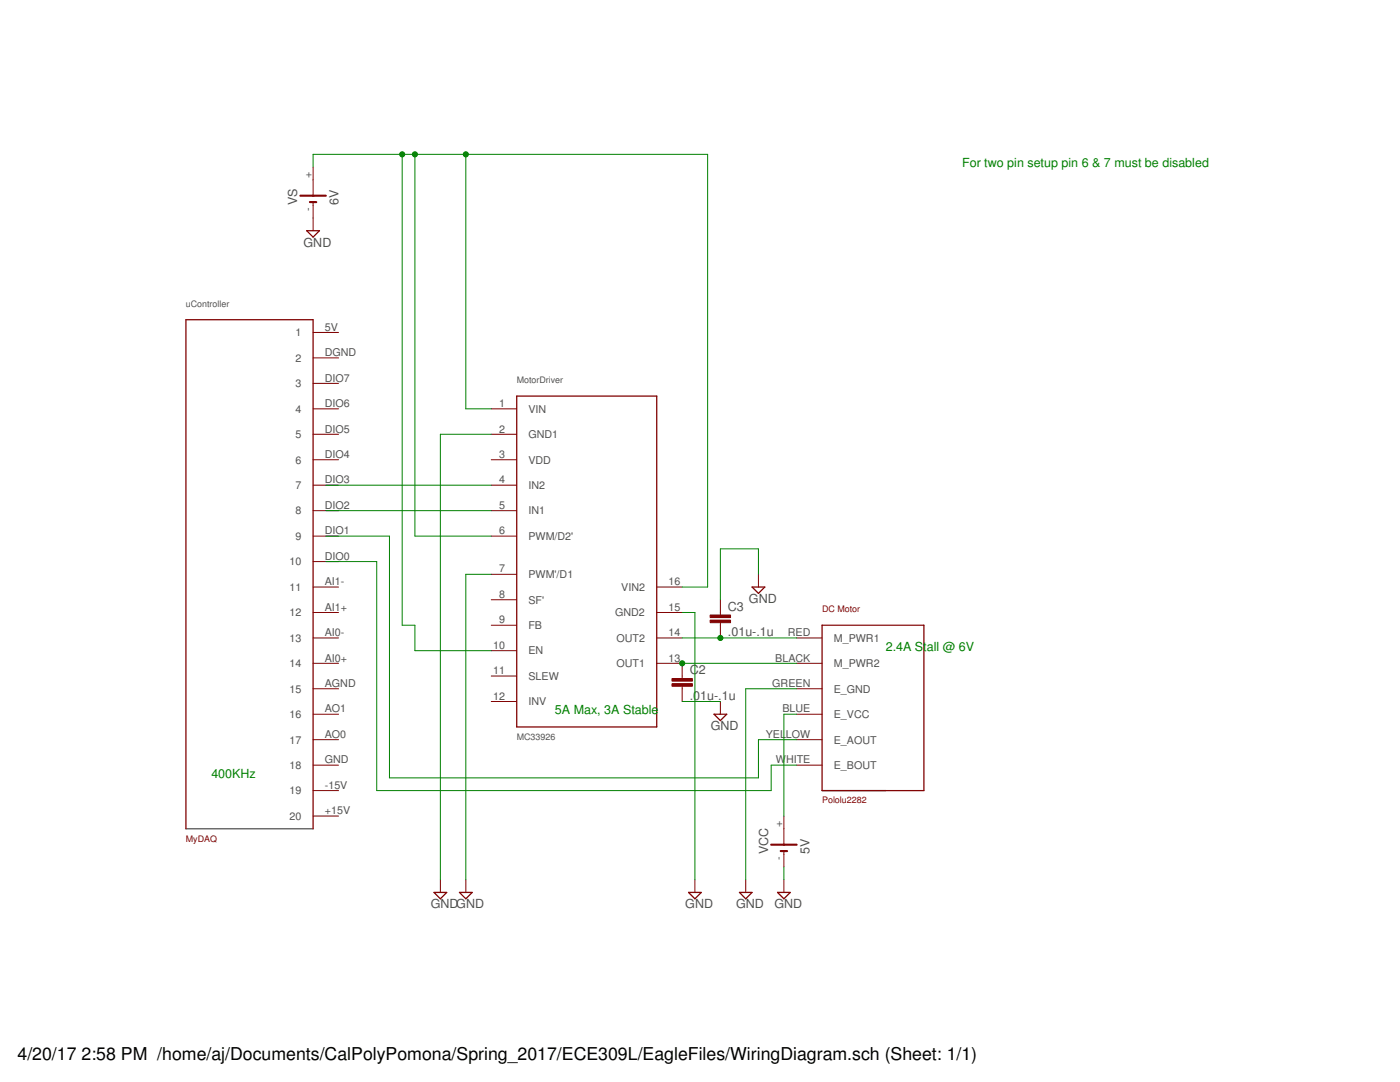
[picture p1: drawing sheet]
<svg xmlns="http://www.w3.org/2000/svg" width="279mm" height="216mm" viewBox="0 0 279 216" stroke-linecap="round" stroke-linejoin="round" font-family="sans-serif">
<path d="M164.1 157.8h12.7M37.1 165.4h25.4" fill="none" stroke="#505050" stroke-width=".25"/>
<g fill="none" stroke="#800000" stroke-width=".2">
<path d="M62.5 33.3v5.8M62.5 40.3v5.7M62.5 76.5h5.1M62.5 71.4h5.1M62.5 66.3h5.1M62.5 96.8h5.1M62.5 91.7h5.1M62.5 86.7h5.1M62.5 81.6h5.1M98 96.8h5.1M98 91.7h5.1M98 86.7h5.1"/>
<path d="M98 81.6h5.1M62.5 107h5.1M62.5 101.9h5.1M62.5 117.1h5.1M62.5 112.1h5.1M98 107h5.1M98 101.9h5.1M98 114.6h5.1M98 119.7h5.1M131.1 117.1h5M143.8 119.7v3M151.4 114.6v2.5"/>
<path d="M62.5 132.4h5.1M62.5 122.2h5.1M62.5 127.3h5.1M62.5 137.4h5.1M98 124.8h5.1M98 129.8h5.1M98 134.9h5.1M98 140h5.1M131.1 132.4h5v3M131.1 122.2h5M131.1 127.3h5M136.1 136.9v3.1"/>
<path d="M143.8 124.2v3.1M143.8 140v2.5M159 132.4h5.1M159 127.3h5.1M159 137.4h5.1M62.5 142.5h5.1M62.5 147.6h5.1M62.5 152.7h5.1M62.5 157.8h5.1M159 142.5h5.1M159 147.6h5.1M159 152.7h5.1"/>
<path d="M62.5 162.8h5.1M87.9 175.5v2.6M93 175.5v2.6M138.7 175.5v2.6M148.8 175.5v2.6M156.4 162.8v5.8M156.4 169.8v3.2M156.4 175.5v2.6"/>
</g>
<path d="M61.2 46h2.6l-1.3 1.3zM103.1 79h28v66.1h-28zM150.1 117.1h2.5l-1.2 1.3zM164.1 124.8h20.3v33h-20.3zM142.5 142.5h2.5l-1.2 1.3zM37.1 165.4v-101.6h25.4v101.6M86.6 178.1h2.6l-1.3 1.2zM91.7 178.1h2.5l-1.2 1.2zM137.4 178.1h2.6l-1.3 1.2zM147.6 178.1h2.5l-1.3 1.2zM155.2 178.1h2.5l-1.3 1.2z" fill="none" stroke="#800000" stroke-width=".25"/>
<g fill="#800000" stroke="#800000" stroke-width=".2">
<path d="M134.1 135.4h4.1v.5h-4.1z"/>
<path d="M134.1 136.4h4.1v.5h-4.1z"/>
<path d="M141.7 122.7h4.1v.5h-4.1z"/>
<path d="M141.7 123.7h4.1v.5h-4.1z"/>
</g>
<path d="M59.9 39.1h5.1M61.8 40.3h1.3M153.9 168.6h5.1M155.8 169.8h1.3" fill="none" stroke="#800000" stroke-width=".42"/>
<g fill="none" stroke="#008000" stroke-width=".2">
<path d="M62.5 33.3v-2.5h78.7v86.3h-5.1M80.3 30.8v94h2.5v5h15.2M82.8 30.8v76.2h15.2M93 30.8v50.8h5M65 96.8h33M98 86.7h-10.1v88.8M65 107h12.7v48.2h73.7v-7.6h7.6M65 101.9h33M65 112.1h10.2v45.7h78.7v-5.1h5.1M98 114.6h-5v60.9M151.4 114.6v-5.1h-7.6v10.2M136.1 127.3h22.9"/>
<path d="M136.1 132.4h22.9M136.1 140h7.7M136.1 122.2h2.6v53.3M159 137.4h-10.2v38.1M159 142.5h-2.6v20.3M156.4 173v2.5"/>
</g>
<g fill="#008000" stroke="#008000" stroke-width=".2">
<circle cx="143.8" cy="127.3" r=".51"/>
<circle cx="136.1" cy="132.4" r=".51"/>
<circle cx="80.3" cy="30.8" r=".51"/>
<circle cx="82.8" cy="30.8" r=".51"/>
<circle cx="93" cy="30.8" r=".51"/>
</g>
<g font-size="3.5">
<text x="3.5" y="211.4">4/20/17</text>
<text x="16.3" y="211.4">2:58 PM /home/aj/Documents/CalPolyPomona/Spring_2017/ECE309L/EagleFiles/WiringDiagram.sch (Sheet: 1/1)</text>
</g>
<g font-size="2.5" fill="#008000">
<text x="192" y="33.3">For two pin setup pin 6 &amp; 7 must be disabled</text>
<text x="176.8" y="129.8">2.4A St</text>
<text x="185" y="129.8">all @ 6V</text>
<text x="110.7" y="142.5">5A Max, 3A Stable</text>
<text x="42.2" y="155.2">400KHz</text>
</g>
<g font-size="2.5" fill="#505050">
<text x="59.3" y="41" transform="rotate(-90 59.3 41)">VS</text>
<text x="67.6" y="41" transform="rotate(-90 67.6 41)">6V</text>
<text x="60.6" y="49.2">GND</text>
<text x="145.3" y="121.8">C3</text>
<text x="149.5" y="120.3">GND</text>
<text x="145.3" y="126.9">.01u-.1u</text>
<text x="137.7" y="134.5">C2</text>
<text x="137.7" y="139.6">.01u-.1u</text>
<text x="141.8" y="145.7">GND</text>
<text x="153.3" y="170.5" transform="rotate(-90 153.3 170.5)">VCC</text>
<text x="161.5" y="170.5" transform="rotate(-90 161.5 170.5)">5V</text>
<text x="86" y="181.2">GNDGND</text>
<text x="136.8" y="181.2">GND</text>
<text x="146.9" y="181.2">GND</text>
<text x="154.5" y="181.2">GND</text>
</g>
<g font-size="2.1" fill="#505050">
<text x="62.1" y="35.5" transform="rotate(-90 62.1 35.5)">+</text>
<text x="62.1" y="42" transform="rotate(-90 62.1 42)">-</text>
<text x="64.8" y="66">5V</text>
<text x="59" y="67.1">1</text>
<text x="64.8" y="71.1">DGND</text>
<text x="59" y="77.3">3</text>
<text x="59" y="72.2">2</text>
<text x="64.8" y="76.1">DIO7</text>
<text x="59" y="82.3">4</text>
<text x="64.8" y="81.2">DIO6</text>
<text x="99.6" y="81.2">1</text>
<text x="105.5" y="82.3">VIN</text>
<text x="59" y="87.4">5</text>
<text x="64.8" y="86.3">DIO5</text>
<text x="99.6" y="86.3">2</text>
<text x="105.5" y="87.4">GND1</text>
<text x="59" y="92.5">6</text>
<text x="64.8" y="91.4">DIO4</text>
<text x="99.6" y="91.4">3</text>
<text x="105.5" y="92.5">VDD</text>
<text x="59" y="97.6">7</text>
<text x="64.8" y="101.5">DIO2</text>
<text x="64.8" y="96.5">DIO3</text>
<text x="99.6" y="101.5">5</text>
<text x="99.6" y="96.5">4</text>
<text x="105.5" y="97.6">IN2</text>
<text x="59" y="107.7">9</text>
<text x="59" y="102.7">8</text>
<text x="64.8" y="106.6">DIO1</text>
<text x="99.6" y="106.6">6</text>
<text x="105.5" y="107.7">PWM/D2'</text>
<text x="105.5" y="102.7">IN1</text>
<text x="57.8" y="112.8">10</text>
<text x="64.8" y="111.7">DIO0</text>
<text x="57.8" y="117.9">11</text>
<text x="64.8" y="116.8">AI1-</text>
<text x="99.6" y="114.2">7</text>
<text x="99.6" y="119.3">8</text>
<text x="105.5" y="115.4">PWM'/D1</text>
<text x="124" y="117.9">VIN2</text>
<text x="133.4" y="116.8">16</text>
<text x="57.8" y="123">12</text>
<text x="64.8" y="121.9">AI1+</text>
<text x="99.6" y="124.4">9</text>
<text x="105.5" y="120.4">SF'</text>
<text x="105.5" y="125.5">FB</text>
<text x="122.8" y="123">GND2</text>
<text x="133.4" y="121.9">15</text>
<text x="57.8" y="128">13</text>
<text x="64.8" y="126.9">AI0-</text>
<text x="98.4" y="129.5">10</text>
<text x="105.5" y="130.6">EN</text>
<text x="123" y="128">OUT2</text>
<text x="133.4" y="126.9">14</text>
<text x="157.2" y="126.9">RED</text>
<text x="166.4" y="128">M_PWR1</text>
<text x="57.8" y="133.1">14</text>
<text x="64.8" y="132">AI0+</text>
<text x="64.8" y="137.1">AGND</text>
<text x="98.4" y="134.5">11</text>
<text x="105.5" y="135.7">SLEW</text>
<text x="123" y="133.1">OUT1</text>
<text x="133.4" y="132">13</text>
<text x="154.1" y="137.1">GREEN</text>
<text x="154.7" y="132">BLACK</text>
<text x="166.4" y="133.1">M_PWR2</text>
<text x="57.8" y="138.2">15</text>
<text x="57.8" y="143.3">16</text>
<text x="64.8" y="142.2">AO1</text>
<text x="98.4" y="139.6">12</text>
<text x="105.5" y="140.7">INV</text>
<text x="156.1" y="142.2">BLUE</text>
<text x="166.4" y="138.2">E_GND</text>
<text x="166.4" y="143.3">E_VCC</text>
<text x="57.8" y="148.4">17</text>
<text x="64.8" y="147.2">AO0</text>
<text x="152.8" y="147.2">YEL</text>
<text x="156.9" y="147.2">LOW</text>
<text x="166.4" y="148.4">E_AOUT</text>
<text x="57.8" y="153.4">18</text>
<text x="64.8" y="152.3">GND</text>
<text x="154.9" y="152.3">W</text>
<text x="156.9" y="152.3">HITE</text>
<text x="166.4" y="153.4">E_BOUT</text>
<text x="57.8" y="158.5">19</text>
<text x="64.8" y="157.4">-15V</text>
<text x="57.8" y="163.6">20</text>
<text x="64.8" y="162.5">+15V</text>
<text x="156.1" y="165" transform="rotate(-90 156.1 165)">+</text>
<text x="156.1" y="171.5" transform="rotate(-90 156.1 171.5)">-</text>
</g>
<g font-size="1.8" fill="#505050">
<text x="37.1" y="61.3">uController</text>
<text x="103.1" y="76.5">MotorDriver</text>
<text x="103.1" y="147.6">MC33926</text>
</g>
<g font-size="1.8" fill="#800000">
<text x="164.1" y="122.2">DC Motor</text>
<text x="164.1" y="160.3">Pololu2282</text>
<text x="37.1" y="167.9">MyDAQ</text>
</g>
</svg>
